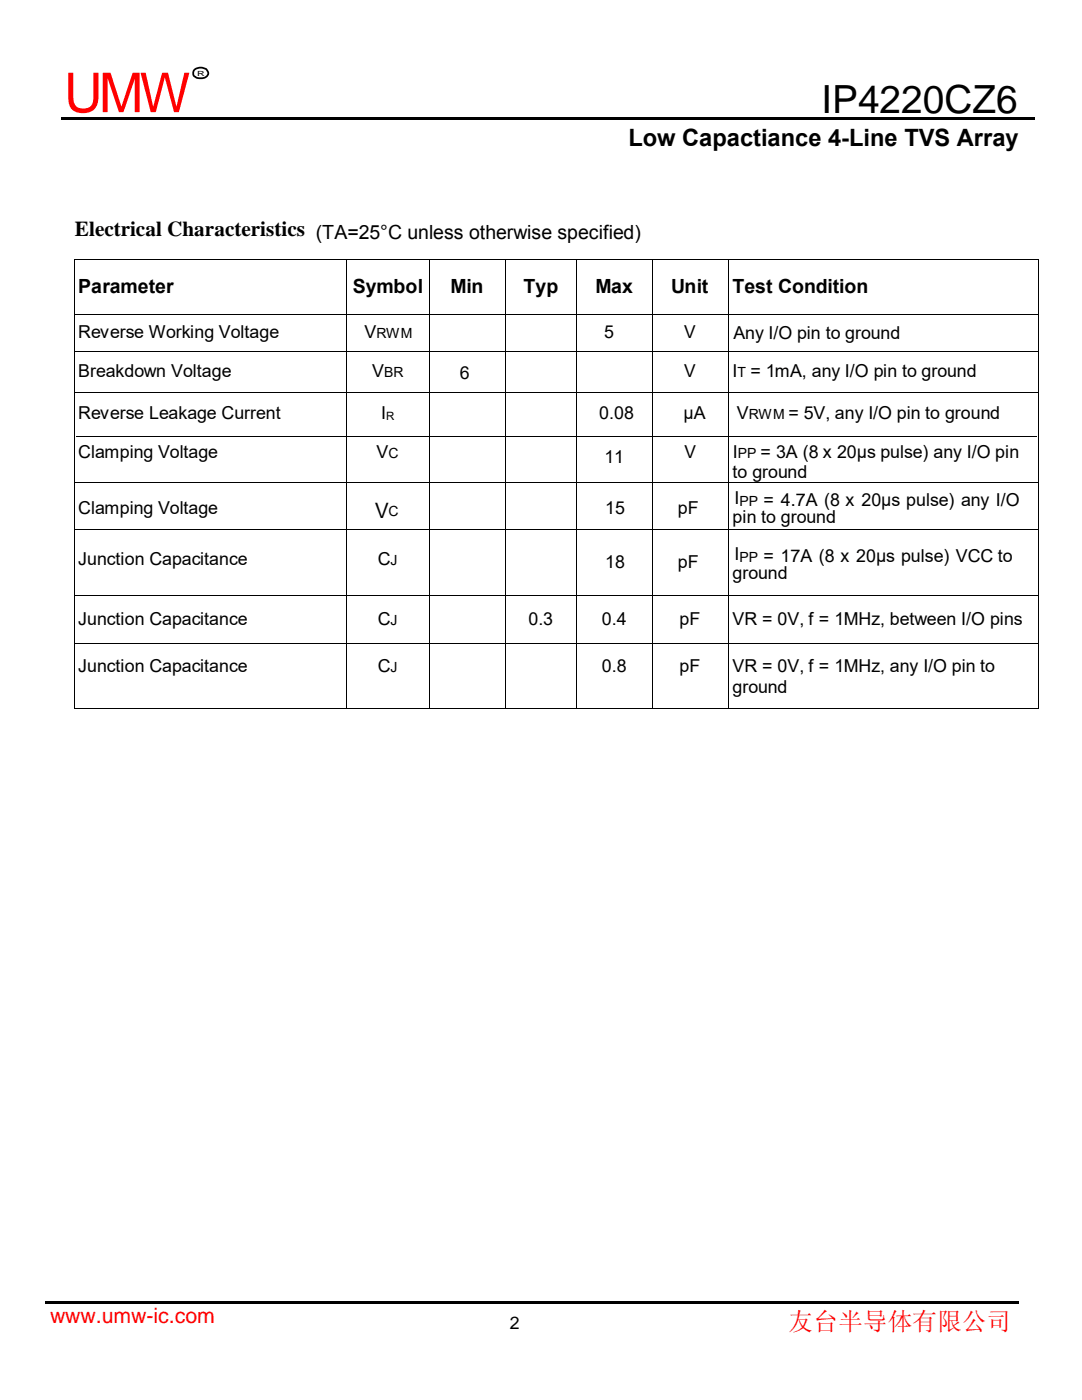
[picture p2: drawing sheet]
<svg xmlns="http://www.w3.org/2000/svg" width="216mm" height="279mm" viewBox="0 0 216 279" stroke-linecap="round" stroke-linejoin="round" font-family="sans-serif">
<g fill="#000">
<path d="M14.7 51.7h.2v.1h-.2zM69 51.7h.1v.1h-.1zM85.6 51.7h.2v.1h-.2zM100.8 51.7h.2v.1h-.2zM115 51.7h.2v.1h-.2zM130.2 51.7h.1v.1h-.1zM145.2 51.7h.2v.1h-.2zM207.2 51.7h.2v.1h-.2zM14.7 62.7h.2v.2h-.2zM14.7 70.1h.2v.1h-.2zM14.7 78.3h.2v.1h-.2zM69 62.7h.1v.2h-.1z"/>
<path d="M69 70.1h.1v.1h-.1zM69 78.3h.1v.1h-.1zM85.6 62.7h.2v.2h-.2zM85.6 70.1h.2v.1h-.2zM85.6 78.3h.2v.1h-.2zM100.8 62.7h.2v.2h-.2zM100.8 70.1h.2v.1h-.2zM100.8 78.3h.2v.1h-.2zM115 62.7h.2v.2h-.2zM115 70.1h.2v.1h-.2zM115 78.3h.2v.1h-.2zM130.2 62.7h.1v.2h-.1z"/>
<path d="M130.2 70.1h.1v.1h-.1zM130.2 78.3h.1v.1h-.1zM145.2 62.7h.2v.2h-.2zM145.2 70.1h.2v.1h-.2zM145.2 78.3h.2v.1h-.2zM207.2 62.7h.2v.2h-.2zM207.2 70.1h.2v.1h-.2zM207.2 78.3h.2v.1h-.2zM14.7 96.2h.2v.2h-.2zM69 96.2h.1v.2h-.1zM85.6 96.2h.2v.2h-.2zM100.8 96.2h.2v.2h-.2z"/>
<path d="M115 96.2h.2v.2h-.2zM130.2 96.2h.1v.2h-.1zM145.2 96.2h.2v.2h-.2zM207.2 96.2h.2v.2h-.2zM14.7 105.7h.2v.2h-.2zM14.7 118.8h.2v.2h-.2zM69 105.7h.1v.2h-.1zM69 118.8h.1v.2h-.1zM85.6 105.7h.2v.2h-.2zM85.6 118.8h.2v.2h-.2zM100.8 105.7h.2v.2h-.2zM100.8 118.8h.2v.2h-.2z"/>
<path d="M115 105.7h.2v.2h-.2zM115 118.8h.2v.2h-.2zM130.2 105.7h.1v.2h-.1zM130.2 118.8h.1v.2h-.1zM145.2 105.7h.2v.2h-.2zM145.2 118.8h.2v.2h-.2zM207.2 105.7h.2v.2h-.2zM207.2 118.8h.2v.2h-.2zM14.7 128.3h.2v.1h-.2zM69 128.3h.1v.1h-.1zM85.6 128.3h.2v.1h-.2zM100.8 128.3h.2v.1h-.2z"/>
<path d="M115 128.3h.2v.1h-.2zM130.2 128.3h.1v.1h-.1zM145.2 128.3h.2v.1h-.2zM207.2 128.3h.2v.1h-.2zM14.7 141.4h.2v.2h-.2zM69 141.4h.1v.2h-.1zM85.6 141.4h.2v.2h-.2zM100.8 141.4h.2v.2h-.2zM115 141.4h.2v.2h-.2zM130.2 141.4h.1v.2h-.1zM145.2 141.4h.2v.2h-.2zM207.2 141.4h.2v.2h-.2z"/>
</g>
<g fill="none" stroke="#000" stroke-width=".2">
<path d="M14.8 51.8v10.9M14.9 51.8h54.1M69 51.8v10.9M69.1 51.8h16.5M85.7 51.8v10.9M85.8 51.8h15M100.9 51.8v10.9M101 51.8h14M115.1 51.8v10.9M115.2 51.8h15M130.3 51.8v10.9M130.3 51.8h14.9"/>
<path d="M145.3 51.8v10.9M145.4 51.8h61.8M207.3 51.8v10.9M14.8 62.9v7.2M14.8 70.2v8.1M14.8 78.4v17.8M14.9 62.8h54.1M14.9 70.1h54.1M14.9 78.3h54.1M69 62.9v7.2M69 70.2v8.1M69 78.4v17.8"/>
<path d="M69.1 62.8h16.5M69.1 70.1h16.5M69.1 78.3h16.5M85.7 62.9v7.2M85.7 70.2v8.1M85.7 78.4v17.8M85.8 62.8h15M85.8 70.1h15M85.8 78.3h15M100.9 62.9v7.2M100.9 70.2v8.1M100.9 78.4v17.8"/>
<path d="M101 62.8h14M101 70.1h14M101 78.3h14M115.1 62.9v7.2M115.1 70.2v8.1M115.1 78.4v17.8M115.2 62.8h15M115.2 70.1h15M115.2 78.3h15M130.3 62.9v7.2M130.3 70.2v8.1M130.3 78.4v17.8"/>
<path d="M130.3 62.8h14.9M130.3 70.1h14.9M130.3 78.3h14.9M145.3 62.9v7.2M145.3 70.2v8.1M145.3 78.4v17.8M145.4 62.8h61.8M145.4 70.1h61.8M145.4 78.3h61.8M207.3 62.9v7.2M207.3 70.2v8.1M207.3 78.4v17.8"/>
<path d="M14.8 96.4v9.3M14.9 96.3h54.1M15.2 87h191.6M69 96.4v9.3M69.1 96.3h16.5M85.7 96.4v9.3M85.8 96.3h15M100.9 96.4v9.3M101 96.3h14M115.1 96.4v9.3M115.2 96.3h15M130.3 96.4v9.3"/>
<path d="M130.3 96.3h14.9M145.3 96.4v9.3M145.4 96.3h61.8M207.3 96.4v9.3M14.8 105.9v12.9M14.8 118.9v9.4M14.9 105.8h54.1M14.9 118.9h54.1M69 105.9v12.9M69 118.9v9.4M69.1 105.8h16.5M69.1 118.9h16.5"/>
<path d="M85.7 105.9v12.9M85.7 118.9v9.4M85.8 105.8h15M85.8 118.9h15M100.9 105.9v12.9M100.9 118.9v9.4M101 105.8h14M101 118.9h14M115.1 105.9v12.9M115.1 118.9v9.4M115.2 105.8h15M115.2 118.9h15"/>
<path d="M130.3 105.9v12.9M130.3 118.9v9.4M130.3 105.8h14.9M130.3 118.9h14.9M145.3 105.9v12.9M145.3 118.9v9.4M145.4 105.8h61.8M145.4 118.9h61.8M207.3 105.9v12.9M207.3 118.9v9.4M14.8 128.4v13M14.9 128.3h54.1"/>
<path d="M69 128.4v13M69.1 128.3h16.5M85.7 128.4v13M85.8 128.3h15M100.9 128.4v13M101 128.3h14M115.1 128.4v13M115.2 128.3h15M130.3 128.4v13M130.3 128.3h14.9M145.3 128.4v13M145.4 128.3h61.8"/>
<path d="M207.3 128.4v13M14.9 141.5h54.1M69.1 141.5h16.5M85.8 141.5h15M101 141.5h14M115.2 141.5h15M130.3 141.5h14.9M145.4 141.5h61.8"/>
</g>
<g fill="#000">
<path d="M12.2 23.3h194.2v.6h-194.2z" fill-rule="evenodd"/>
<path d="M9.1 259.7h194.2v.6h-194.2z" fill-rule="evenodd"/>
</g>
<path d="M38.7 14a1.86 1.86 0 0 1 2.6 .1 1.07 1.07 0 0 1-.1 1.2 1.07 1.07 0 0 1-1.1 .3 1.3 1.3 0 0 1-1.5-1z" fill="none" stroke="#000" stroke-width=".35"/>
<text font-size="10.9" fill="#f00" x="12.8" y="22.4">UMW</text>
<text font-size="7.7" x="163.9" y="22.5">IP4220CZ6</text>
<text font-size="5" fill="#f00" x="157.4" y="265.5">友台半导体有限公司</text>
<text font-size="4.8" x="125.4" y="29">Low Capactiance 4-Line TVS Array</text>
<g font-size="4.2">
<text x="15" y="47.1">Electrical Characteristics (TA=25°C unless otherwise specified)</text>
<text x="74.8" y="103.4">V</text>
</g>
<text font-size="4.2" fill="#f00" x="10" y="264">www.umw-ic.com</text>
<g font-size="3.9">
<text x="15.6" y="58.5">Parameter</text>
<text x="70.4" y="58.5">Symbol</text>
<text x="89.9" y="58.5">Min</text>
<text x="104.4" y="58.5">Typ</text>
<text x="118.8" y="58.5">Max</text>
<text x="133.9" y="58.5">Unit</text>
<text x="146.2" y="58.5">Test Condition</text>
</g>
<g font-size="3.6">
<text x="15.6" y="67.5">Reverse Working Voltage</text>
<text x="72.8" y="67.5">V</text>
<text x="120.6" y="67.5">5</text>
<text x="136.5" y="67.5">V</text>
<text x="146.3" y="67.7">Any I/O pin to ground</text>
<text x="15.6" y="75.3">Breakdown Voltage</text>
<text x="74.3" y="75.3">V</text>
<text x="91.7" y="75.6">6</text>
<text x="136.5" y="75.3">V</text>
<text x="146.2" y="75.3">I</text>
<text x="149.7" y="75.3">= 1mA, any I/O pin to ground</text>
<text x="15.6" y="83.6">Reverse Leakage Current</text>
<text x="76.1" y="83.6">I</text>
<text x="119.6" y="83.6">0.08</text>
<text x="136.4" y="83.6">µA</text>
<text x="147.1" y="83.6">V</text>
<text x="157.3" y="83.6">= 5V, any I/O pin to ground</text>
<text x="15.6" y="91.4">Clamping Voltage</text>
<text x="75.1" y="91.4">V</text>
<text x="120.6" y="92.4">11</text>
<text x="136.6" y="91.4">V</text>
<text x="146.2" y="95.4">to ground</text>
<text x="146.2" y="91.4">I</text>
<text x="151.7" y="91.4">= 3A (8 x 20µs pulse) any I/O pin</text>
<text x="146.6" y="100.5">I</text>
<text x="152.3" y="100.9">= 4.7A (8 x 20µs pulse) any I/O</text>
<text x="15.6" y="102.6">Clamping Voltage</text>
<text x="120.7" y="102.6">15</text>
<text x="135.3" y="102.6">pF</text>
<text x="146.2" y="104.3">pin to ground</text>
<text x="15.6" y="112.7">Junction Capacitance</text>
<text x="75.4" y="112.7">C</text>
<text x="120.8" y="113.4">18</text>
<text x="135.3" y="113.4">pF</text>
<text x="146.6" y="111.8">I</text>
<text x="152.3" y="112.2">= 17A (8 x 20µs pulse) VCC to</text>
<text x="146.2" y="115.6">ground</text>
<text x="15.6" y="124.7">Junction Capacitance</text>
<text x="75.4" y="124.7">C</text>
<text x="105.4" y="124.7">0.3</text>
<text x="120.1" y="124.7">0.4</text>
<text x="135.6" y="124.7">pF</text>
<text x="146.2" y="124.7">VR = 0V, f = 1MHz, between I/O pins</text>
<text x="15.6" y="134.2">Junction Capacitance</text>
<text x="75.4" y="134.2">C</text>
<text x="120.1" y="134.2">0.8</text>
<text x="135.6" y="134.2">pF</text>
<text x="146.2" y="134.2">VR = 0V, f = 1MHz, any I/O pin to</text>
<text x="146.2" y="138.3">ground</text>
</g>
<text font-size="3.5" x="101.7" y="265.3">2</text>
<g font-size="2.8">
<text x="75.1" y="67.5">RWM</text>
<text x="76.7" y="75.3">BR</text>
<text x="147.2" y="75.3">T</text>
<text x="149.4" y="83.6">RWM</text>
<text x="77.5" y="91.4">C</text>
<text x="147.3" y="91.4">PP</text>
<text x="147.6" y="100.9">PP</text>
<text x="77.5" y="103">C</text>
<text x="77.9" y="112.7">J</text>
<text x="147.6" y="112.2">PP</text>
<text x="77.9" y="124.7">J</text>
<text x="77.9" y="134.2">J</text>
</g>
<text font-size="2.3" x="77.1" y="83.8">R</text>
<text font-size="1.4" x="39.4" y="15.1">R</text>
</svg>
